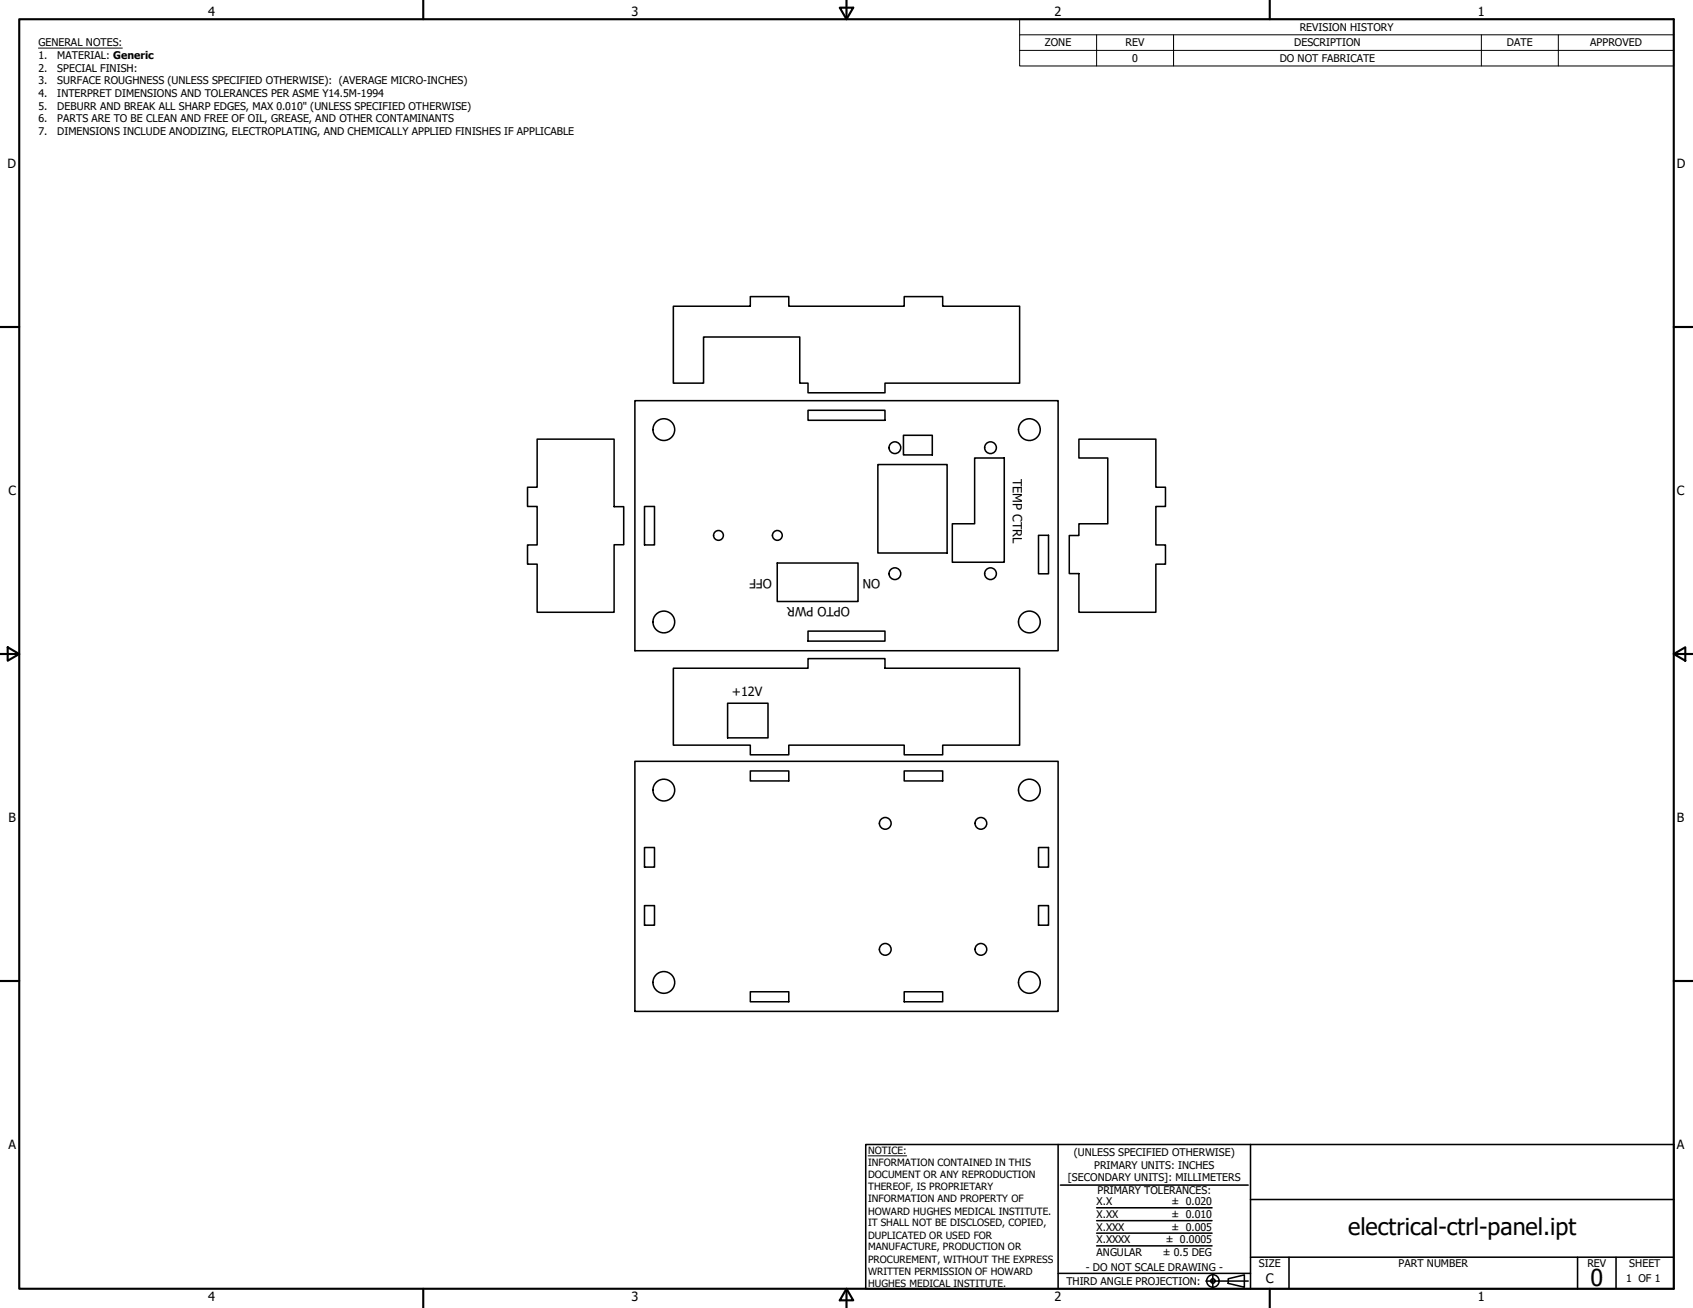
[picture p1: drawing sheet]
<svg xmlns="http://www.w3.org/2000/svg" width="559mm" height="432mm" viewBox="0 0 559 432" stroke-linecap="round" stroke-linejoin="round" font-family="sans-serif">
<!-- layer: Visible (ANSI) -->
<g fill="none" stroke="#000" stroke-width=".51">
<path d="M222.2 101.1h25.4v-3.2h12.7v3.2h38.1v-3.2h12.7v3.2h25.4v25.4h-44.4v3.2h-25.4v-3.2h-2.7v-15.2h-31.8v15.2h-10zM209.5 132.3h139.7v82.5h-139.7zM266.7 135.4h25.4v3.3h-25.4zM177.3 145h25.4v22.3h3.2v12.5h-3.2v22.3h-25.4v-15.9h-3.2v-6.3h3.2v-12.7h-3.2v-6.4h3.2zM289.8 153.4h22.8v29.2h-22.8zM298.2 143.7h9.5v6.5h-9.5zM321.7 151.2h9.8v34.4h-17.2v-12.7h7.4zM356.1 145h25.4v15.8h3.2v6.4h-3.2v12.7h3.2v6.3h-3.2v15.9h-25.4v-12.7h-3.2v-12.6h3.2v-3.9h9.5v-21.7h-9.5zM212.7 167.2h3.3v12.7h-3.3zM342.8 176.7h3.3v12.7h-3.3zM256.5 185.9h26.7v12.7h-26.7zM266.7 208.3h25.4v3.3h-25.4z"/>
<path d="M222.2 220.6h44.5v-3.2h25.4v3.2h44.4v25.4h-25.4v3.2h-12.7v-3.2h-38.1v3.2h-12.7v-3.2h-25.4zM240.2 232.2h13.3v11.4h-13.3zM209.5 251.3h139.7v82.6h-139.7zM247.6 254.5h12.7v3.3h-12.7zM298.4 254.5h12.7v3.3h-12.7zM212.7 279.8h3.3v6.5h-3.3zM342.8 279.8h3.3v6.5h-3.3zM212.7 299h3.3v6.4h-3.3zM342.8 299h3.3v6.4h-3.3zM247.6 327.4h12.7v3.3h-12.7zM298.4 327.4h12.7v3.3h-12.7z"/>
<circle cx="219.1" cy="141.8" r="3.6"/>
<circle cx="295.4" cy="147.8" r="1.94"/>
<circle cx="326.9" cy="147.8" r="1.94"/>
<circle cx="339.8" cy="141.8" r="3.6"/>
<circle cx="237.1" cy="176.8" r="1.62"/>
<circle cx="256.6" cy="176.8" r="1.62"/>
<circle cx="295.4" cy="189.4" r="1.94"/>
<circle cx="326.9" cy="189.4" r="1.94"/>
<circle cx="219.1" cy="205.3" r="3.6"/>
<circle cx="339.8" cy="205.3" r="3.6"/>
<circle cx="219.1" cy="260.8" r="3.6"/>
<circle cx="292.2" cy="271.8" r="1.94"/>
<circle cx="323.8" cy="271.8" r="1.94"/>
<circle cx="339.8" cy="260.8" r="3.6"/>
<circle cx="292.2" cy="313.4" r="1.94"/>
<circle cx="323.8" cy="313.4" r="1.94"/>
<circle cx="219.1" cy="324.3" r="3.6"/>
<circle cx="339.8" cy="324.3" r="3.6"/>
</g>
<!-- layer: Border (ANSI) -->
<g fill="none" stroke="#000" stroke-width=".7">
<path d="M6.3 6.3h546.1v419.1h-546.1zM139.7 0v6.3M277.2 2.5h4.4l-2.2 3.8zM279.4 0v6.3M419.1 0v6.3M0 107.9h6.3M552.4 107.9h6.4M0 215.9h6.3M2.5 213.7l3.8 2.2-3.8 2.2zM552.4 215.9l3.9-2.2v4.4zM552.4 215.9h6.4M0 323.8h6.3"/>
<path d="M552.4 323.8h6.4M139.7 425.4v6.4M279.4 425.4l2.2 3.9h-4.4zM279.4 425.4v6.4M419.1 425.4v6.4"/>
</g>
<!-- layer: Title (ANSI) -->
<g fill="none" stroke="#000" stroke-width=".51">
<path d="M285.8 377.8h266.6v47.6h-266.6zM349.2 377.8v47.6M412.7 377.8v47.6M350 391.2h62M361.9 398.7h38.1M412.7 396h139.7M361.9 411.3h38.1M361.9 407.1h38.1M361.9 403h38.1M412.7 415h139.7M425.4 415v10.4M520.7 415v10.4"/>
<path d="M533.4 415v10.4M349.2 420.4h63.5M398 422.9h14M400.3 420.6v4.6M405.4 422.1l5.3-1.2v4l-5.3-1.2z"/>
<circle cx="400.3" cy="422.9" r="2.06"/>
<circle cx="400.3" cy="422.9" r=".73"/>
</g>
<path d="M286.5 381.6h12.8" fill="none" stroke="#000" stroke-width=".33"/>
<!-- layer: Symbol (ANSI) -->
<path d="M12.7 15.9h27.7M336.5 11.5v-5.2h215.9v5.2M336.5 16.6h215.9M361.9 11.5v10.3M387.3 11.5v10.3M488.9 11.5v10.3M514.3 11.5v10.3M552.4 11.5h-215.9v5.1M552.4 11.5v10.3h-215.9v-5.2" fill="none" stroke="#000" stroke-width=".33"/>
<g font-size="7.7">
<text x="444.9" y="407.7">electrical-ctrl-panel.ipt</text>
<text x="525" y="424.7">0</text>
</g>
<text font-size="4.3" x="417.8" y="423.5">C</text>
<g font-size="4.2">
<text x="68.7" y="5.3">4</text>
<text x="208.4" y="5.3">3</text>
<text x="348.1" y="5.3">2</text>
<text x="487.8" y="5.3">1</text>
<text x="2.5" y="55.5">D</text>
<text x="553.5" y="55.5">D</text>
<text x="334.3" y="158.1" transform="rotate(90 334.3 158.1)">TEMP CTRL</text>
<text x="2.8" y="163.4">C</text>
<text x="553.5" y="163.4">C</text>
<text x="254.8" y="191.1" transform="rotate(180 254.8 191.1)">OFF</text>
<text x="290.5" y="191.1" transform="rotate(180 290.5 191.1)">ON</text>
<text x="280.5" y="200.4" transform="rotate(180 280.5 200.4)">OPTO PWR</text>
<text x="241.6" y="229.7">+12V</text>
<text x="2.9" y="271.4">B</text>
<text x="553.5" y="271.4">B</text>
<text x="2.8" y="379.3">A</text>
<text x="553.5" y="379.3">A</text>
<text x="68.7" y="429.5">4</text>
<text x="208.4" y="429.6">3</text>
<text x="348.1" y="429.6">2</text>
<text x="487.8" y="429.5">1</text>
</g>
<g font-size="3.5">
<text x="429" y="10.2">REVISION HISTORY</text>
<text x="12.7" y="15.3">GENERAL NOTES:</text>
<text x="344.9" y="15.3">ZONE</text>
<text x="371.5" y="15.3">REV</text>
<text x="427.2" y="15.3">DESCRIPTION</text>
<text x="497.4" y="15.3">DATE</text>
<text x="524.9" y="15.3">APPROVED</text>
<text x="12.7" y="19.5">1.</text>
<text x="12.7" y="23.7">2.</text>
<text x="18.9" y="19.5">MATERIAL: Generic</text>
<text x="18.9" y="23.7">SPECIAL FINISH:</text>
<text x="373.7" y="20.4">0</text>
<text x="422.4" y="20.4">DO NOT FABRICATE</text>
<text x="12.7" y="27.8">3.</text>
<text x="18.9" y="27.8">SURFACE ROUGHNESS (UNLESS SPECIFIED OTHERWISE): (AVERAGE MICRO-INCHES)</text>
<text x="12.7" y="32">4.</text>
<text x="18.9" y="32">INTERPRET DIMENSIONS AND TOLERANCES PER ASME Y14.5M-1994</text>
<text x="12.7" y="36.2">5.</text>
<text x="12.7" y="40.4">6.</text>
<text x="18.9" y="36.2">DEBURR AND BREAK ALL SHARP EDGES, MAX 0.010&quot; (UNLESS SPECIFIED OTHERWISE)</text>
<text x="18.9" y="40.4">PARTS ARE TO BE CLEAN AND FREE OF OIL, GREASE, AND OTHER CONTAMINANTS</text>
<text x="12.7" y="44.6">7.</text>
<text x="18.9" y="44.6">DIMENSIONS INCLUDE ANODIZING, ELECTROPLATING, AND CHEMICALLY APPLIED FINISHES IF APPLICABLE</text>
<text x="354.5" y="381.6">(UNLESS SPECIFIED OTHERWISE)</text>
<text x="352.5" y="390">[SECONDARY UNITS]: MILLIMETERS</text>
<text x="361.1" y="385.8">PRIMARY UNITS: INCHES</text>
<text x="362.3" y="394.1">PRIMARY TOLERANCES:</text>
<text x="361.9" y="397.9">X.X</text>
<text x="386.7" y="398">± 0.020</text>
<text x="361.9" y="402.1">X.XX</text>
<text x="361.9" y="406.3">X.XXX</text>
<text x="386.7" y="402.1">± 0.010</text>
<text x="386.7" y="406.3">± 0.005</text>
<text x="361.9" y="410.5">X.XXXX</text>
<text x="384.7" y="410.5">± 0.0005</text>
<text x="358.4" y="419.7">- DO NOT SCALE DRAWING -</text>
<text x="361.9" y="414.6">ANGULAR</text>
<text x="383.8" y="414.7">± 0.5 DEG</text>
<text x="415.5" y="418.4">SIZE</text>
<text x="461.6" y="418.3">PART NUMBER</text>
<text x="523.9" y="418.3">REV</text>
<text x="537.8" y="418.4">SHEET</text>
<text x="352" y="424.2">THIRD ANGLE PROJECTION:</text>
<text x="536.7" y="423.2">1 OF 1</text>
</g>
<g font-size="3.3">
<text x="286.5" y="381.1">NOTICE:</text>
<text x="286.5" y="385">INFORMATION CONTAINED IN THIS</text>
<text x="286.5" y="389">DOCUMENT OR ANY REPRODUCTION</text>
<text x="286.5" y="392.9">THEREOF, IS PROPRIETARY</text>
<text x="286.5" y="396.9">INFORMATION AND PROPERTY OF</text>
<text x="286.5" y="400.9">HOWARD HUGHES MEDICAL INSTITUTE.</text>
<text x="286.5" y="404.9">IT SHALL NOT BE DISCLOSED, COPIED,</text>
<text x="286.5" y="408.9">DUPLICATED OR USED FOR</text>
<text x="286.5" y="412.8">MANUFACTURE, PRODUCTION OR</text>
<text x="286.5" y="416.8">PROCUREMENT, WITHOUT THE EXPRESS</text>
<text x="286.5" y="420.8">WRITTEN PERMISSION OF HOWARD</text>
<text x="286.5" y="424.8">HUGHES MEDICAL INSTITUTE.</text>
</g>
</svg>
